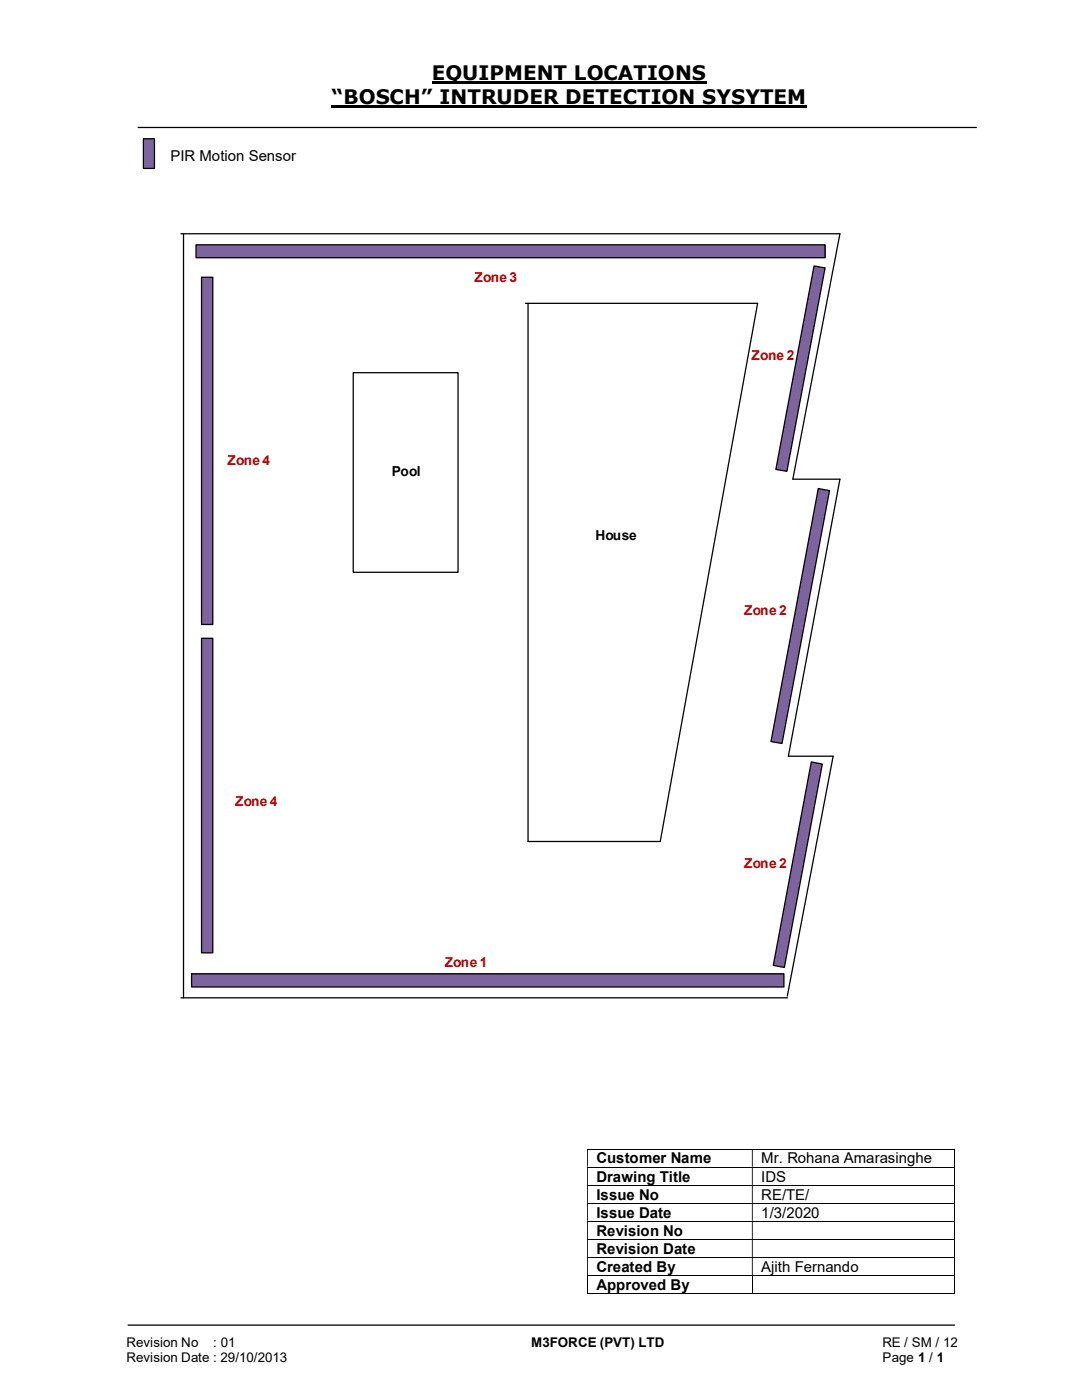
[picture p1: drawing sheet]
<svg xmlns="http://www.w3.org/2000/svg" width="216mm" height="279mm" viewBox="0 0 216 279" stroke-linecap="round" stroke-linejoin="round" font-family="sans-serif">
<path d="M86.1 16.5h54.9M66.2 21.3h94.8" fill="none" stroke="#000" stroke-width=".42"/>
<path d="M27.5 25.4h167.4M25.5 264.5h165" fill="none" stroke="#000" stroke-width=".25"/>
<g fill="none" stroke="#000" stroke-width=".2">
<path d="M117.1 229.3h73.3M117.1 232.9h73.3M117.1 236.6h73.3M190.5 229.4v3.4M190.5 233v3.5M190.5 236.6v3.5M117.1 240.2h73.3M117.1 243.7h73.3M117.1 247.4h73.3M117.1 251h73.3M117.1 254.6h73.3M117.1 258.1h32.9"/>
<path d="M117.2 254.6v3.6M150.1 254.6v3.6M150.2 258.1h40.2M190.5 240.2v3.4M190.5 243.8v3.5M190.5 247.4v3.5M190.5 251v3.5M190.5 254.6v3.6"/>
</g>
<g fill="#000">
<path d="M190.4 229.3l.1 .1zM117.1 229.4h.2v3.4h-.2zM150 229.4h.2v3.4h-.2z" fill-rule="evenodd"/>
<path d="M190.4 232.8h.1v.2h-.1zM117.1 233h.2v3.5h-.2zM150 233h.2v3.5h-.2z" fill-rule="evenodd"/>
<path d="M190.4 236.5h.1v.1h-.1zM117.1 236.6h.2v3.5h-.2zM150 236.6h.2v3.5h-.2z" fill-rule="evenodd"/>
<path d="M190.4 240.1h.1v.1h-.1zM117.1 240.2h.2v3.4h-.2zM150 240.2h.2v3.4h-.2z" fill-rule="evenodd"/>
<path d="M190.4 243.6h.1v.2h-.1zM117.1 243.8h.2v3.5h-.2zM150 243.8h.2v3.5h-.2z" fill-rule="evenodd"/>
<path d="M190.4 247.3h.1v.1h-.1zM117.1 247.4h.2v3.5h-.2zM150 247.4h.2v3.5h-.2z" fill-rule="evenodd"/>
<path d="M190.4 250.9h.1v.1h-.1zM117.1 251h.2v3.5h-.2zM150 251h.2v3.5h-.2z" fill-rule="evenodd"/>
</g>
<path d="M190.4 254.5l.1 .1zM190.4 258.1h.1v.1h-.1z" fill="#000"/>
<path d="M40.2 127.4h2.3v62.8h-2.3z" fill="#7e649e"/>
<path d="M36.1 46.7h131.5l-9.4 48.9h9.4l-10.3 55.3h8.9l-9.1 47.9M36.6 46.7v152.4M70.5 74.4h20.9v39.8h-20.9zM104.9 60.5h46.3l-19.5 107.4h-26.3v-107.4M40.2 127.4h2.3v62.8h-2.3zM36.1 199.1h121" fill="none" stroke="#000" stroke-width=".25"/>
<path d="M39.1 48.9h125.5v2.5h-125.5z" fill-rule="evenodd" fill="#7e649e"/>
<path d="M39.1 48.9h125.5v2.5h-125.5z" fill="none" stroke="#000" stroke-width=".25"/>
<path d="M38.2 194.4h118.2v2.6h-118.2z" fill-rule="evenodd" fill="#7e649e"/>
<path d="M38.2 194.4h118.2v2.6h-118.2z" fill="none" stroke="#000" stroke-width=".25"/>
<path d="M40.2 55.3h2.3v69.3h-2.3z" fill="#7e649e"/>
<path d="M40.2 55.3h2.3v69.3h-2.3z" fill="none" stroke="#000" stroke-width=".25"/>
<path d="M161.9 152.1l2.2 .4-7.6 40.6-2.2-.4z" fill-rule="evenodd" fill="#7e649e"/>
<path d="M161.9 152.1l2.2 .4-7.6 40.6-2.2-.4z" fill="none" stroke="#000" stroke-width=".25"/>
<path d="M163.3 97.5l2.2 .4-9.5 50.5-2.2-.4z" fill-rule="evenodd" fill="#7e649e"/>
<path d="M163.3 97.5l2.2 .4-9.5 50.5-2.2-.4z" fill="none" stroke="#000" stroke-width=".25"/>
<path d="M162.4 53.1l2.2 .4-7.6 40.6-2.2-.4z" fill-rule="evenodd" fill="#7e649e"/>
<path d="M162.4 53.1l2.2 .4-7.6 40.6-2.2-.4z" fill="none" stroke="#000" stroke-width=".25"/>
<path d="M28.6 27.7h2.2v5.9h-2.2z" fill="#7e649e"/>
<path d="M28.6 27.7h2.2v5.9h-2.2z" fill="none" stroke="#000" stroke-width=".25"/>
<g font-size="4">
<text x="86.1" y="16">EQUIPMENT LOCATIONS</text>
<text x="66.2" y="20.8">“BOSCH” INTRUDER DETECTION SYSYTEM</text>
</g>
<g font-size="3">
<text x="34" y="32.1">PIR Motion Sensor</text>
<text x="119" y="232.2">Customer Name</text>
<text x="151.9" y="232.2">Mr. Rohana Amarasinghe</text>
<text x="119" y="235.8">Drawing Title</text>
<text x="119" y="239.4">Issue No</text>
<text x="151.9" y="235.8">IDS</text>
<text x="151.9" y="239.4">RE/TE/</text>
<text x="119" y="243">Issue Date</text>
<text x="151.9" y="243">1/3/2020</text>
<text x="119" y="246.6">Revision No</text>
<text x="119" y="250.2">Revision Date</text>
<text x="119" y="253.8">Created By</text>
<text x="119" y="257.4">Approved By</text>
<text x="151.9" y="253.8">Ajith Fernando</text>
</g>
<g font-size="2.7" fill="#c00000">
<text x="94.7" y="56.3">Zone 3</text>
<text x="150" y="71.8">Zone 2</text>
<text x="45.4" y="92.8">Zone 4</text>
<text x="148.5" y="122.7">Zone 2</text>
<text x="46.9" y="160.9">Zone 4</text>
<text x="148.5" y="173.1">Zone 2</text>
<text x="88.7" y="193">Zone 1</text>
</g>
<g font-size="2.7">
<text x="78.2" y="95.1">Pool</text>
<text x="118.8" y="107.7">House</text>
<text x="25.2" y="268.8">Revision No</text>
<text x="42.6" y="268.8">: 01</text>
<text x="106" y="268.8">M3FORCE (PVT) LTD</text>
<text x="176.1" y="268.8">RE / SM / 12</text>
<text x="25.2" y="271.8">Revision Date : 29/10/2013</text>
<text x="176.1" y="271.8">Page 1 / 1</text>
</g>
</svg>
